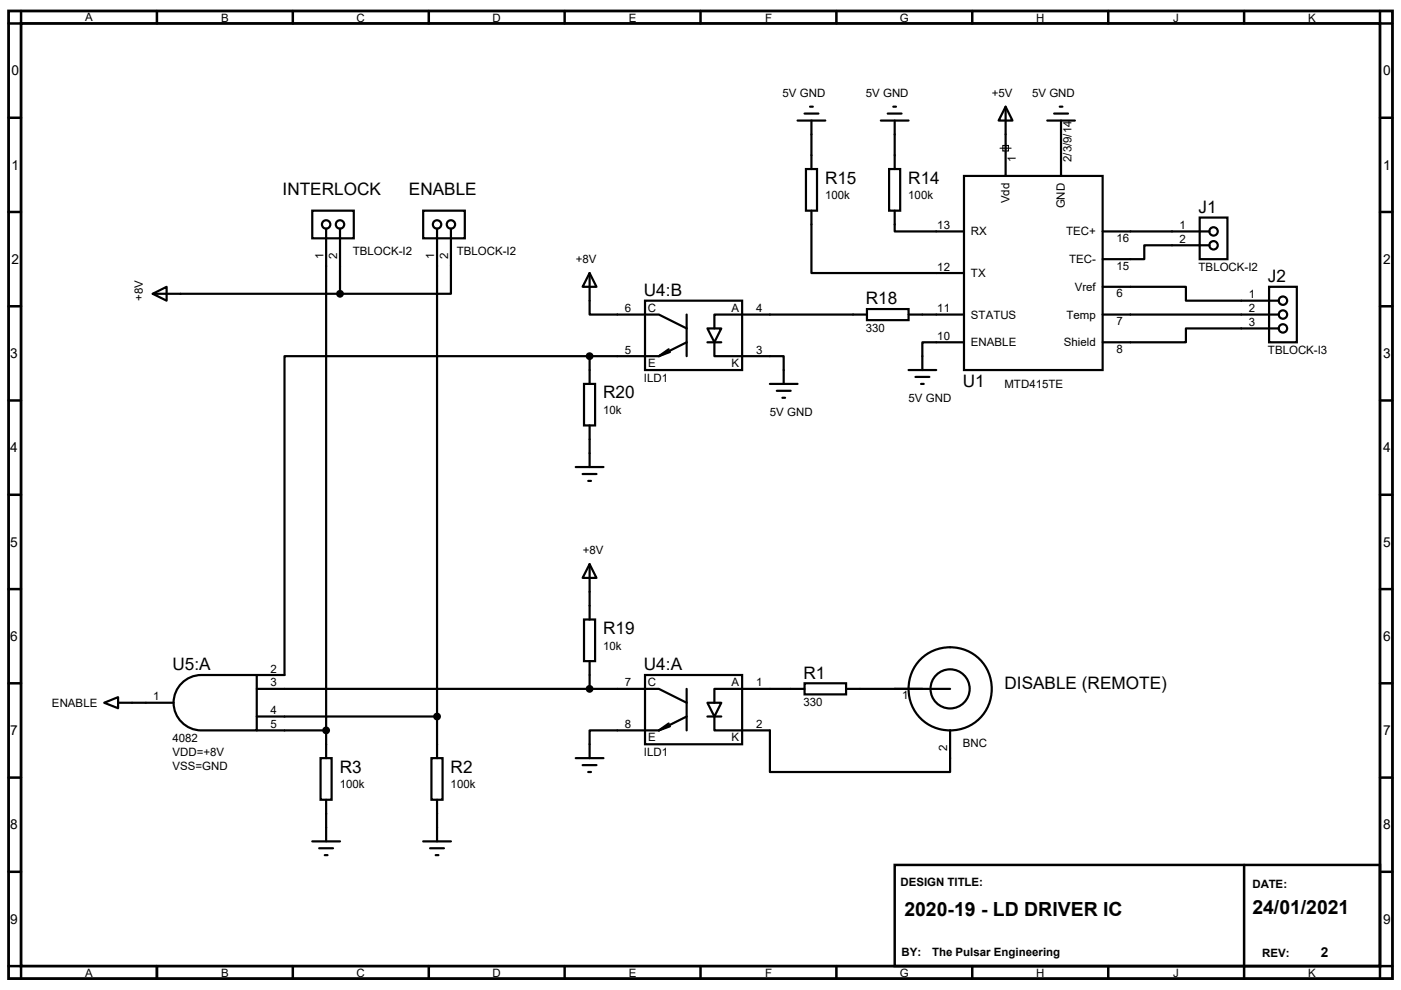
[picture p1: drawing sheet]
<svg xmlns="http://www.w3.org/2000/svg" width="297mm" height="210mm" viewBox="0 0 297 210" stroke-linecap="round" stroke-linejoin="round" font-family="sans-serif">
<path d="M1.8 2.3h293.4v205.3h-293.4zM4.5 5h288.1v199.9h-288.1z" fill="none" stroke="#000" stroke-width=".59"/>
<g fill="none" stroke="#000" stroke-width=".53">
<path d="M4.5 2.3v2.7h-2.7M33.3 2.3v2.7M62.1 2.3v2.7M90.9 2.3v2.7M119.7 2.3v2.7M148.5 2.3v2.7M177.3 2.3v2.7M206.1 2.3v2.7M235 2.3v2.7M263.8 2.3v2.7M292.6 2.3v2.7h2.6M1.8 25h2.7"/>
<path d="M292.6 25h2.6M1.8 45h2.7M292.6 45h2.6M1.8 65h2.7M292.6 65h2.6M1.8 84.9h2.7M292.6 84.9h2.6M1.8 104.9h2.7M292.6 104.9h2.6M1.8 124.9h2.7M292.6 124.9h2.6M1.8 144.9h2.7"/>
<path d="M292.6 144.9h2.6M1.8 164.9h2.7M292.6 164.9h2.6M1.8 184.9h2.7M189.7 183.5h102.9v21.4h-102.9zM263.8 183.5v24.1M292.6 184.9h2.6M1.8 204.9h2.7v2.7M33.3 204.9v2.7M62.1 204.9v2.7M90.9 204.9v2.7M119.7 204.9v2.7"/>
<path d="M148.5 204.9v2.7M177.3 204.9v2.7M206.1 204.9v2.7M235 204.9v2.7M295.2 204.9h-2.6v2.7"/>
</g>
<g fill="none" stroke="#000" stroke-width=".47">
<path d="M169.1 25.6h5.9M170.6 24.1h2.9M170.9 35.9h2.3v8.8h-2.3zM171.7 22.6h.6M172 25.6v10.3M186.8 25.6h5.8M188.2 24.1h3M188.5 35.9h2.4v8.8h-2.4zM189.4 22.6h.6M189.7 25.6v10.3M204.4 37.3h29.4v41.2h-29.4zM213.2 22.6l1.5 3h-3z"/>
<path d="M213.2 22.6v14.7M222 25.6h5.9M223.5 24.1h2.9M224.7 22.6h.6M225 25.6v11.7M66.2 44.7h8.8v5.8h-8.8zM69.1 48.5v112.3M72.1 48.5v13.8M89.7 44.7h8.8v5.8h-8.8zM92.7 48.5v112.3M95.6 48.5v13.8h-23.5M125 57.9l1.5 2.9h-3z"/>
<path d="M125 57.9v8.8h14.7l5.9 3M172 44.7v13.2h32.4M189.7 44.7v4.4h14.7M233.8 49.1h22.6M254.4 46.1h5.8v8.9h-5.8zM256.4 52h-13.8v3h-8.8M32.4 62.3h39.7M32.4 62.3l2.9-1.5v3zM125 75.5h-64.7v67.7h-5.9M125 75.5v5.9M136.8 63.8h20.5v14.7h-20.5zM141.8 74.1l-2.1 1.4 2.3-.8"/>
<path d="M145.6 72.6l-5.9 2.9h-14.7M145.6 66.7v8.8M150 69.7h2.9l-1.4 2.9zM150 72.6h2.9M151.5 72.6v2.9h14.7v5.9M183.8 66.7h-32.3v3M183.8 65.6h8.8v2.3h-8.8zM192.6 66.7h11.8M192.6 78.5h5.9M194.1 79.9h2.9M204.4 72.6h-8.8v5.9M233.8 60.8h17.6v3h19.7"/>
<path d="M233.8 66.7h37.3M269.1 60.8h5.9v11.8h-5.9zM271.1 69.7h-19.7v2.9h-17.6M122.1 99.1h5.8M123.8 81.4h2.4v8.8h-2.4zM125 90.2v8.9M163.2 81.4h5.9M164.7 82.9h2.9M165.9 84.4h.6M195.3 81.4h.6M123.5 100.5h3M124.7 102h.6"/>
<path d="M125 119.7v11.7M125 119.7l1.5 2.9h-3zM123.8 131.4h2.4v8.8h-2.4zM22.1 149.1l2.9-1.2v2.3zM25 149.1h11.8M38.5 144.9a5.9 5.9 0 0 1 4.2-1.7h11.7v11.7h-11.7a5.9 5.9 0 0 1-5.4-3.6 5.9 5.9 0 0 1 1.2-6.4zM54.4 146.1h85.3l5.9 3M54.4 154.9h14.7M54.4 152h38.3M125 140.2v5.9M136.8 143.2h20.5v14.7h-20.5zM141.8 153.5l-2.1 1.4 2.3-.8"/>
<path d="M145.6 152l-5.9 2.9h-14.7v5.9M145.6 146.1v8.8M150 149.1h2.9l-1.4 2.9zM150 152h2.9M151.5 152v2.9h11.7v8.8h38.2v-8.8M170.6 144.9h8.8v2.4h-8.8zM170.6 146.1h-19.1v3M179.4 146.1h22M66.2 178.5h5.9M67.7 179.9h2.9M68 160.8h2.3v8.8h-2.3zM69.1 169.6v8.9"/>
<path d="M89.7 178.5h5.9M91.2 179.9h2.9M91.5 160.8h2.3v8.8h-2.3zM92.7 169.6v8.9M122.1 160.8h5.8M123.5 162.3h3M124.7 163.7h.6M68.9 181.4h.5M92.4 181.4h.6"/>
<circle cx="69.1" cy="47.6" r=".89"/>
<circle cx="72.1" cy="47.6" r=".89"/>
<circle cx="92.7" cy="47.6" r=".89"/>
<circle cx="95.6" cy="47.6" r=".89"/>
<circle cx="257.3" cy="49.1" r=".89"/>
<circle cx="257.3" cy="52" r=".89"/>
<circle cx="272" cy="63.8" r=".89"/>
<circle cx="272" cy="66.7" r=".89"/>
<circle cx="272" cy="69.7" r=".89"/>
<circle cx="201.4" cy="146.1" r="4.2"/>
<circle cx="201.5" cy="146.1" r="8.8"/>
</g>
<path d="M212 31.4h2.4M212.6 30.9h1.2v1.1h-1.2zM213.2 30.3v2.3" fill="none" stroke="#000" stroke-width=".23"/>
<g fill="#000" stroke="#000" stroke-width=".47">
<circle cx="72.1" cy="62.3" r=".59"/>
<circle cx="125" cy="75.5" r=".59"/>
<circle cx="69.1" cy="154.9" r=".59"/>
<circle cx="92.7" cy="152" r=".59"/>
<circle cx="125" cy="146.1" r=".59"/>
</g>
<g font-size="4.1">
<text x="191.7" y="194.4">2020-19 - LD DRIVER IC</text>
<text x="265.5" y="193.8">24/01/2021</text>
</g>
<g font-size="3.6">
<text x="59.9" y="41.3">INTERLOCK</text>
<text x="86.7" y="41.3">ENABLE</text>
<text x="174.9" y="38.9">R15</text>
<text x="192.6" y="38.9">R14</text>
<text x="254.1" y="45.1">J1</text>
<text x="268.8" y="59.8">J2</text>
<text x="136.5" y="62.8">U4:B</text>
<text x="183.6" y="64.5">R18</text>
<text x="204.1" y="82">U1</text>
<text x="127.9" y="84.5">R20</text>
<text x="127.9" y="134.5">R19</text>
<text x="36.6" y="142.2">U5:A</text>
<text x="136.5" y="142.2">U4:A</text>
<text x="170.3" y="143.9">R1</text>
<text x="213" y="146.2">DISABLE (REMOTE)</text>
<text x="72" y="163.9">R3</text>
<text x="95.5" y="163.9">R2</text>
</g>
<g font-size="2.9">
<text x="2.5" y="16">0</text>
<text x="293.3" y="16">0</text>
<text x="2.5" y="36">1</text>
<text x="293.3" y="36">1</text>
<text x="2.5" y="56">2</text>
<text x="293.3" y="56">2</text>
<text x="2.2" y="75.9">3</text>
<text x="293.3" y="75.9">3</text>
<text x="2.2" y="95.9">4</text>
<text x="293.3" y="95.9">4</text>
<text x="2.2" y="115.9">5</text>
<text x="293.3" y="115.9">5</text>
<text x="2.2" y="135.9">6</text>
<text x="293.3" y="135.9">6</text>
<text x="2.2" y="155.9">7</text>
<text x="293.3" y="155.9">7</text>
<text x="2.2" y="175.9">8</text>
<text x="293.3" y="175.9">8</text>
<text x="2.2" y="195.9">9</text>
<text x="293.3" y="195.9">9</text>
<text x="280" y="203">2</text>
</g>
<g font-size="2.4">
<text x="18.1" y="4.4">A</text>
<text x="46.9" y="4.7">B</text>
<text x="75.6" y="4.7">C</text>
<text x="104.4" y="4.7">D</text>
<text x="133.3" y="4.7">E</text>
<text x="162.2" y="4.7">F</text>
<text x="190.8" y="4.7">G</text>
<text x="219.7" y="4.7">H</text>
<text x="248.7" y="4.7">J</text>
<text x="277.4" y="4.7">K</text>
<text x="165.9" y="20.5">5V GND</text>
<text x="183.6" y="20.5">5V GND</text>
<text x="210.3" y="20.5">+5V</text>
<text x="218.8" y="20.5">5V GND</text>
<text x="215.4" y="34.4" transform="rotate(-90 215.4 34.4)">1</text>
<text x="227.2" y="34.4" transform="rotate(-90 227.2 34.4)">2/3/9/14</text>
<text x="174.9" y="42.2">100k</text>
<text x="192.6" y="42.2">100k</text>
<text x="214" y="43.1" transform="rotate(-90 214 43.1)">Vdd</text>
<text x="225.8" y="44.2" transform="rotate(-90 225.8 44.2)">GND</text>
<text x="74.8" y="54">TBLOCK-I2</text>
<text x="96.8" y="54">TBLOCK-I2</text>
<text x="198.7" y="48.6">13</text>
<text x="205.9" y="49.9">RX</text>
<text x="226" y="49.9">TEC+</text>
<text x="236.7" y="51.3">16</text>
<text x="250.1" y="48.6">1</text>
<text x="250.1" y="51.5">2</text>
<text x="68.6" y="54.8" transform="rotate(-90 68.6 54.8)">1</text>
<text x="71.5" y="54.8" transform="rotate(-90 71.5 54.8)">2</text>
<text x="92.1" y="54.8" transform="rotate(-90 92.1 54.8)">1</text>
<text x="95" y="54.8" transform="rotate(-90 95 54.8)">2</text>
<text x="122.1" y="55.8">+8V</text>
<text x="198.7" y="57.4">12</text>
<text x="205.9" y="58.8">TX</text>
<text x="226.6" y="55.8">TEC-</text>
<text x="236.7" y="57.2">15</text>
<text x="254.1" y="57.4">TBLOCK-I2</text>
<text x="30.3" y="63.8" transform="rotate(-90 30.3 63.8)">+8V</text>
<text x="227.9" y="61.7">Vref</text>
<text x="236.7" y="63">6</text>
<text x="264.8" y="63.3">1</text>
<text x="132.5" y="66.2">6</text>
<text x="137.3" y="66.1">C</text>
<text x="155.1" y="66.1">A</text>
<text x="160.3" y="66.2">4</text>
<text x="183.6" y="70.3">330</text>
<text x="198.7" y="66.2">11</text>
<text x="205.9" y="67.6">STATUS</text>
<text x="226.1" y="67.6">Temp</text>
<text x="236.7" y="68.9">7</text>
<text x="264.8" y="66.2">2</text>
<text x="264.8" y="69.2">3</text>
<text x="132.5" y="75">5</text>
<text x="137.4" y="77.9">E</text>
<text x="155.1" y="77.9">K</text>
<text x="160.3" y="75">3</text>
<text x="198.7" y="72.1">10</text>
<text x="205.9" y="73.4">ENABLE</text>
<text x="225.5" y="73.4">Shield</text>
<text x="236.7" y="74.8">8</text>
<text x="268.8" y="75">TBLOCK-I3</text>
<text x="136.5" y="80.9">ILD1</text>
<text x="213" y="82.4">MTD415TE</text>
<text x="127.9" y="87.8">10k</text>
<text x="163.2" y="88.2">5V GND</text>
<text x="192.6" y="85.2">5V GND</text>
<text x="123.5" y="117.6">+8V</text>
<text x="127.9" y="137.8">10k</text>
<text x="57.4" y="142.7">2</text>
<text x="11" y="149.9">ENABLE</text>
<text x="32.5" y="148.5">1</text>
<text x="57.4" y="145.6">3</text>
<text x="132.5" y="145.6">7</text>
<text x="137.3" y="145.5">C</text>
<text x="155.1" y="145.5">A</text>
<text x="160.3" y="145.6">1</text>
<text x="170.3" y="149.7">330</text>
<text x="191.3" y="148.3">1</text>
<text x="57.4" y="151.5">4</text>
<text x="57.4" y="154.4">5</text>
<text x="132.5" y="154.4">8</text>
<text x="160.3" y="154.4">2</text>
<text x="36.6" y="157.4">4082</text>
<text x="36.6" y="160.3">VDD=+8V</text>
<text x="136.5" y="160.3">ILD1</text>
<text x="137.4" y="157.2">E</text>
<text x="155.1" y="157.2">K</text>
<text x="200.8" y="159.2" transform="rotate(-90 200.8 159.2)">2</text>
<text x="204.1" y="158.4">BNC</text>
<text x="36.6" y="163.2">VSS=GND</text>
<text x="72" y="167.2">100k</text>
<text x="95.5" y="167.2">100k</text>
<text x="190.9" y="187.9">DESIGN TITLE:</text>
<text x="265.5" y="188.3">DATE:</text>
<text x="191.2" y="202.7">BY:</text>
<text x="197.6" y="202.7">The Pulsar Engineering</text>
<text x="267.6" y="202.9">REV:</text>
<text x="18.1" y="207.2">A</text>
<text x="46.9" y="207.2">B</text>
<text x="75.6" y="207.2">C</text>
<text x="104.4" y="207.2">D</text>
<text x="133.3" y="207.2">E</text>
<text x="162.2" y="207.2">F</text>
<text x="190.8" y="207.2">G</text>
<text x="219.7" y="207.2">H</text>
<text x="248.7" y="207.2">J</text>
<text x="277.4" y="207.2">K</text>
</g>
</svg>
